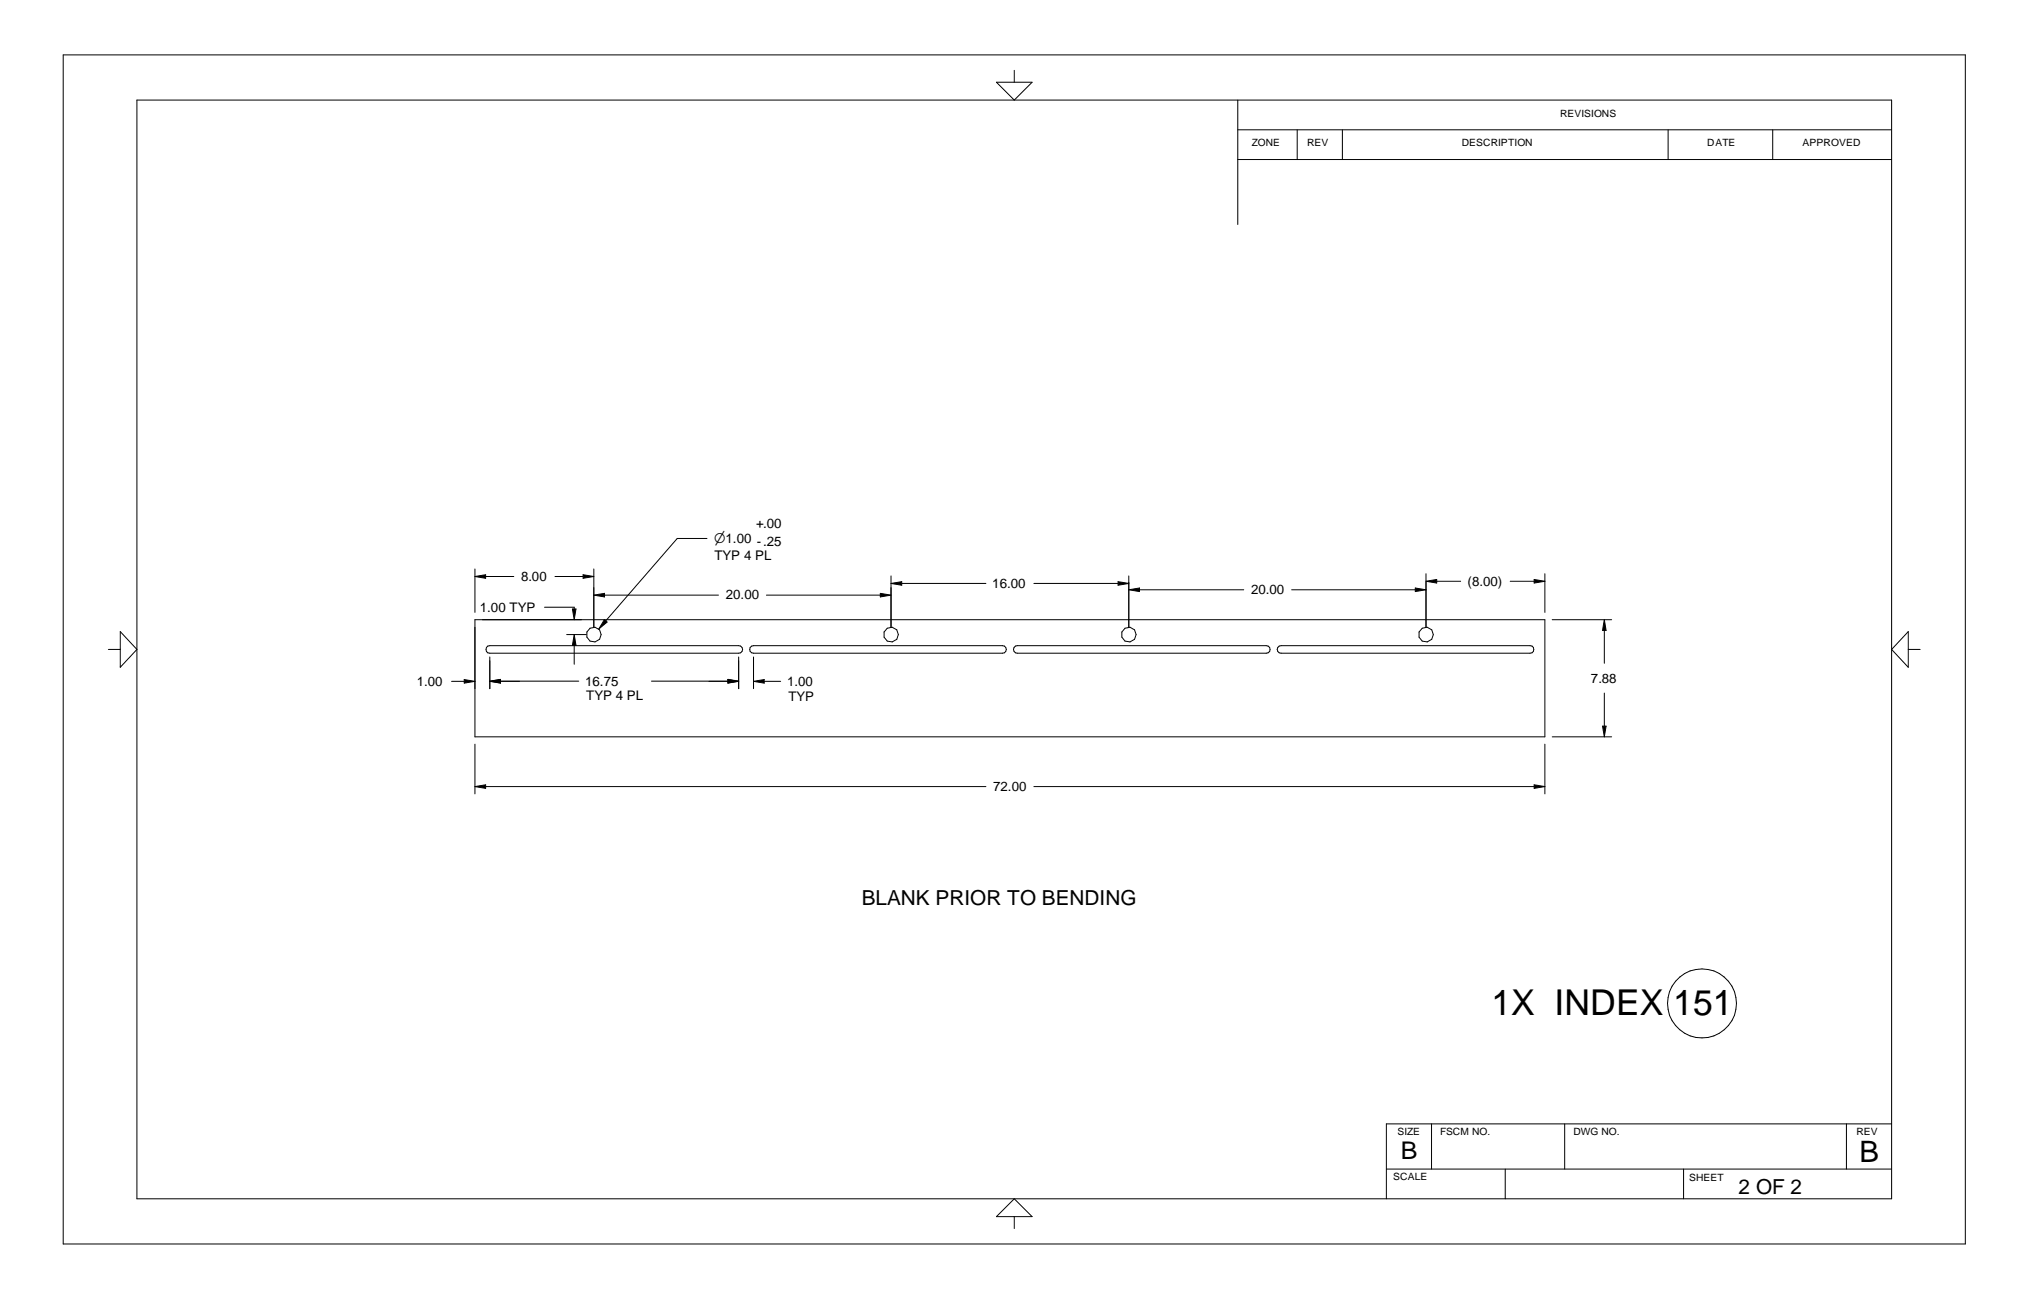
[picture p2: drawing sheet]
<svg xmlns="http://www.w3.org/2000/svg" width="432mm" height="279mm" viewBox="0 0 432 279" stroke-linecap="round" stroke-linejoin="round" font-family="sans-serif">
<g fill="none" stroke="#000" stroke-width=".21">
<path d="M13.5 11.7h406.4v254h-406.4zM212.9 17.6h7.6l-3.8 3.8zM216.7 15v2.6M29.3 21.4h374.9v234.7h-374.9zM264.5 27.7h139.7M264.5 34.1h139.7M264.5 21.4v26.6M277.2 27.7v6.4M286.8 27.7v6.4M356.4 27.7v6.4M378.8 27.7v6.4M151 115h-6.3l-15.3 17.6"/>
<path d="M23.2 138.7h2.5M25.7 134.9l3.6 3.8-3.6 3.8zM101.5 132.4h228.6v25h-228.6zM101.5 121.5v9.3M101.5 123.1l2.3-.3v.7zM103.8 123.1h6M103.9 138.3l.3-.3 .4-.1h53.2a.81 .81 0 0 1 .9 .8 .81 .81 0 0 1-.9 .8h-53.2a.81 .81 0 0 1-.7-1.2zM116.3 129.7h6.4v.4M118.6 123.1h6M121.1 135.6h4.2M122.3 130.1h.8l-.4 2.3zM122.7 135.6l.4 2.2h-.8z"/>
<path d="M122.7 137.8v4.1M124.6 122.8l2.3 .3-2.3 .4zM126.9 121.5v12.5M126.9 127.1l2.3-.4v.8zM129.1 132.4l.6 .5-1.8 1.5zM129.2 127.1h24.3M160.3 138.3l.7-.4h53.2a.81 .81 0 0 1 .8 .8 .81 .81 0 0 1-.8 .8h-53.2a.81 .81 0 0 1-.7-1.2zM163.7 127.1h24.4M188.1 126.7l2.3 .4-2.3 .4zM190.4 123v11M190.4 124.6l2.3-.4v.8zM192.7 124.6h18"/>
<path d="M216.7 138.3l.3-.3 .3-.1h53.3a.8 .8 0 0 1 .8 .8 .8 .8 0 0 1-.8 .8h-53.3a.8 .8 0 0 1-.6-1.2zM220.9 124.6h18M238.9 124.2l2.3 .4-2.3 .4zM241.2 123v11M241.2 126l2.3-.4v.8zM243.5 126h22.2M273 138.3l.3-.3 .4-.1h53.2a.8 .8 0 0 1 .8 .8 .8 .8 0 0 1-.8 .8h-53.2a.81 .81 0 0 1-.7-1.2zM276 126h26.4M302.4 125.6l2.3 .4-2.3 .4zM304.7 122.6v11.4M304.7 124.2l2.3-.4v.7zM307 124.2h5.1"/>
<path d="M322.7 124.2h5.1M327.8 123.8l2.3 .4-2.3 .3zM330.1 122.6v8.2M331.6 132.4h12.7M342.8 132.4l.4 2.3h-.8zM342.8 134.7v7M407.7 134.9v7.6l-3.5-3.8zM407.7 138.7h2.6M96.5 145.5h2.7M99.2 145.2l2.3 .3-2.3 .4zM101.5 159v10.6M104.6 140.3v6.8"/>
<path d="M104.6 145.5l2.3 .4v-.8l-2.3 .4M106.9 145.5h16.8M106.9 145.5h4.1M139.2 145.5h16.3M151.5 145.5h4M155.5 145.2l2.3 .3-2.3 .4v-.8l2.3 .4-2.3 .4M157.8 140.3v6.8M161 140.3v6.8M161 145.5l2.3-.3v.7zM163.3 145.5h3.5M330.1 159v10.6M331.6 157.4h12.7"/>
<path d="M342.4 155.1h.8l-.4 2.3zM342.8 148v7.1M101.5 168l2.3-.4v.8zM103.8 168h106.9M220.9 168h106.9M327.8 167.6l2.3 .4-2.3 .4zM216.7 256.1l3.8 3.8h-7.6zM216.7 259.9v2.5M296.2 249.7h108M305.9 240.1v9.6M321.6 249.7v6.4M334.3 240.1v9.6"/>
<path d="M359.7 249.7v6.4M394.5 240.1v9.6M404.2 240.1h-108v16"/>
<circle cx="126.9" cy="135.5" r="1.59"/>
<circle cx="190.4" cy="135.5" r="1.59"/>
<circle cx="241.2" cy="135.5" r="1.59"/>
<circle cx="304.7" cy="135.5" r="1.59"/>
<circle cx="363.6" cy="214.4" r="7.4"/>
</g>
<g fill="#000">
<path d="M101.5 122.8h2.3v.7h-2.3zM122.3 130.1h.8v2.3h-.8zM122.3 135.6h.8v2.2h-.8zM124.6 122.8h2.3v.7h-2.3zM126.9 126.8h2.3v.7h-2.3zM128 132.4h1.7v2h-1.7zM188.1 126.8h2.3v.7h-2.3zM190.4 124.3h2.3v.7h-2.3zM238.9 124.3h2.3v.7h-2.3zM241.2 125.6h2.3v.8h-2.3zM302.4 125.6h2.3v.8h-2.3zM304.7 123.8h2.3v.7h-2.3z"/>
<path d="M327.8 123.8h2.3v.7h-2.3zM342.4 132.4h.8v2.3h-.8zM99.2 145.2h2.3v.7h-2.3zM104.6 145.2h2.3v.7h-2.3zM155.5 145.2h2.3v.7h-2.3zM161 145.2h2.3v.7h-2.3zM342.4 155.1h.8v2.3h-.8zM101.5 167.7h2.3v.7h-2.3zM327.8 167.7h2.3v.7h-2.3z"/>
</g>
<text font-size="7.6" x="318.6" y="216.8">1X INDEX 151</text>
<text font-size="6.3" x="397.3" y="248.3">B</text>
<text font-size="5.2" x="299.3" y="247.6">B</text>
<g font-size="4.4">
<text x="184.1" y="193.2">BLANK PRIOR TO BENDING</text>
<text x="371.5" y="255.1">2 OF 2</text>
</g>
<g font-size="2.8">
<text x="161.6" y="112.8">+.00</text>
<text x="152.6" y="116.1">n1.00 -.25</text>
<text x="152.7" y="119.7">TYP 4 PL</text>
<text x="111.3" y="124.1">8.00</text>
<text x="212" y="125.6">16.00</text>
<text x="313.6" y="125.1">(8.00)</text>
<text x="102.5" y="130.6">1.00 TYP</text>
<text x="155.1" y="128.1">20.00</text>
<text x="267.3" y="126.9">20.00</text>
<text x="89" y="146.5">1.00</text>
<text x="125" y="146.4">16.75</text>
<text x="125.3" y="149.6">TYP 4 PL</text>
<text x="168.2" y="146.5">1.00</text>
<text x="168.4" y="149.6">TYP</text>
<text x="339.9" y="145.8">7.88</text>
<text x="212.2" y="169">72.00</text>
</g>
<g font-size="2.1">
<text x="333.4" y="25">REVISIONS</text>
<text x="267.5" y="31.2">ZONE</text>
<text x="279.3" y="31.2">REV</text>
<text x="312.3" y="31.2">DESCRIPTION</text>
<text x="364.7" y="31.2">DATE</text>
<text x="385.1" y="31.2">APPROVED</text>
<text x="298.6" y="242.4">SIZE</text>
<text x="307.7" y="242.4">FSCM NO.</text>
<text x="336.2" y="242.4">DWG NO.</text>
<text x="396.6" y="242.4">REV</text>
<text x="297.7" y="252.1">SCALE</text>
<text x="360.9" y="252.2">SHEET</text>
</g>
</svg>
